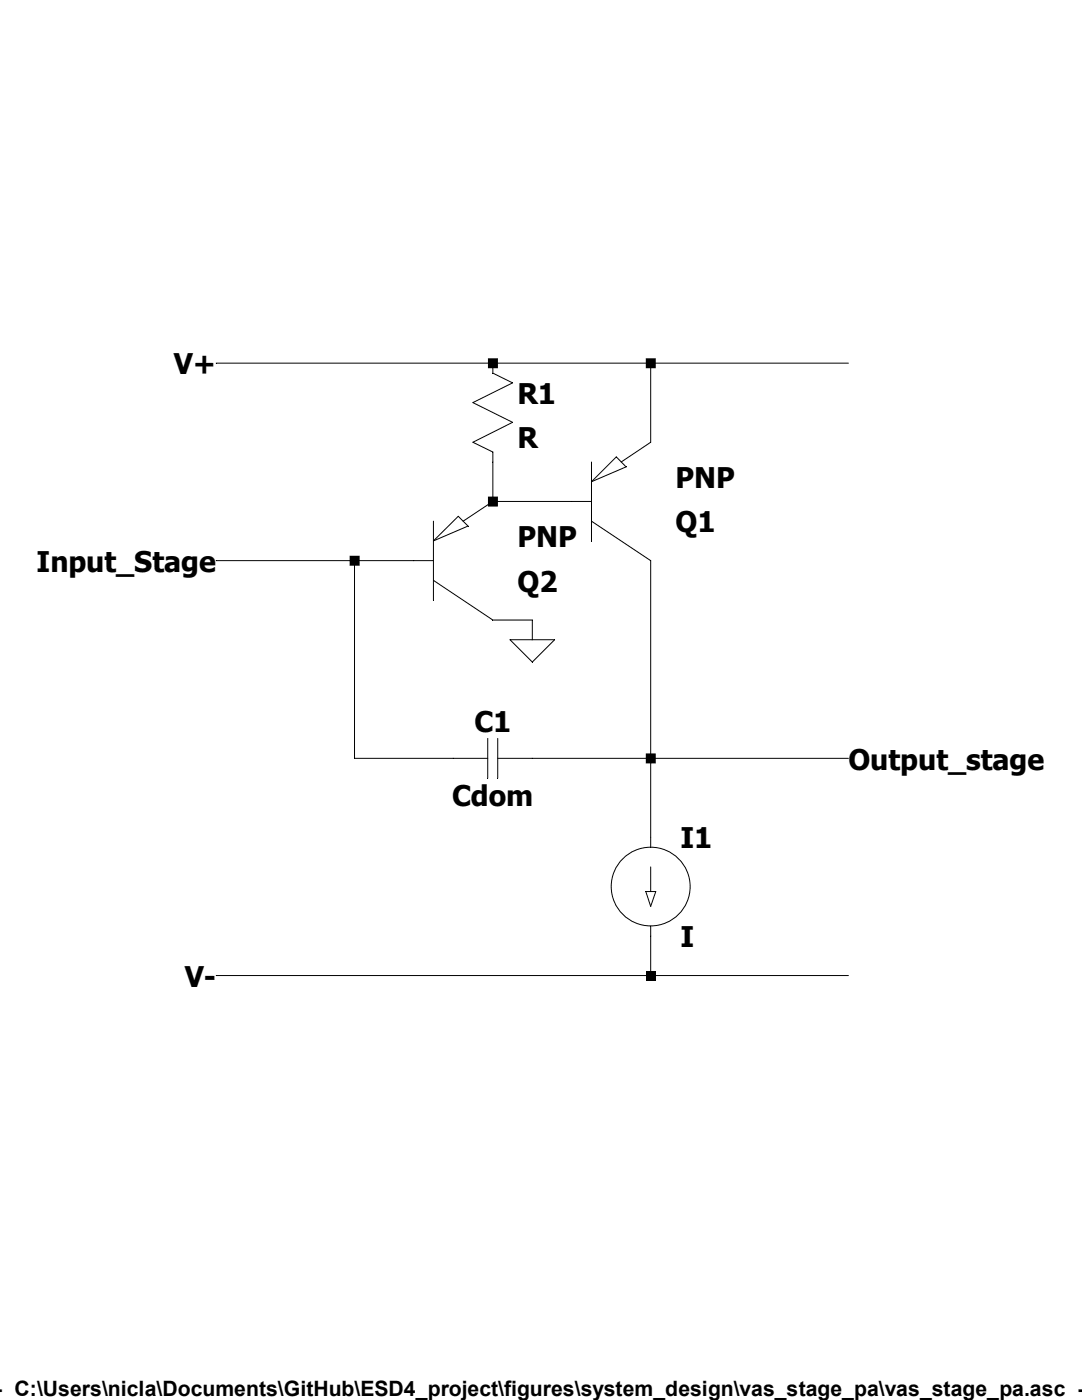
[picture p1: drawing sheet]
Version 4
SHEET 1 880 680
WIRE 128 -48 -96 -48
WIRE 256 -48 128 -48
WIRE 416 -48 256 -48
WIRE 256 16 256 -48
WIRE 128 64 128 32
WIRE 192 64 128 64
WIRE 16 112 -96 112
WIRE 64 112 16 112
WIRE 160 160 128 160
WIRE 160 176 160 160
WIRE 16 272 16 112
WIRE 96 272 16 272
WIRE 256 272 256 112
WIRE 256 272 160 272
WIRE 416 272 256 272
WIRE 256 336 256 272
WIRE 256 448 256 416
WIRE 256 448 -96 448
WIRE 416 448 256 448
FLAG 160 176 0
FLAG -96 112 Input_Stage
FLAG -96 -48 V+
FLAG 416 272 Output_stage
FLAG -96 448 V-
SYMBOL pnp 192 112 M180
SYMATTR InstName Q1
SYMBOL pnp 64 160 M180
SYMATTR InstName Q2
SYMBOL res 112 -64 R0
SYMATTR InstName R1
SYMBOL cap 160 256 R90
WINDOW 0 0 32 VBottom 2
WINDOW 3 32 32 VTop 2
SYMATTR InstName C1
SYMATTR Value Cdom
SYMBOL current 256 336 R0
SYMATTR InstName I1
